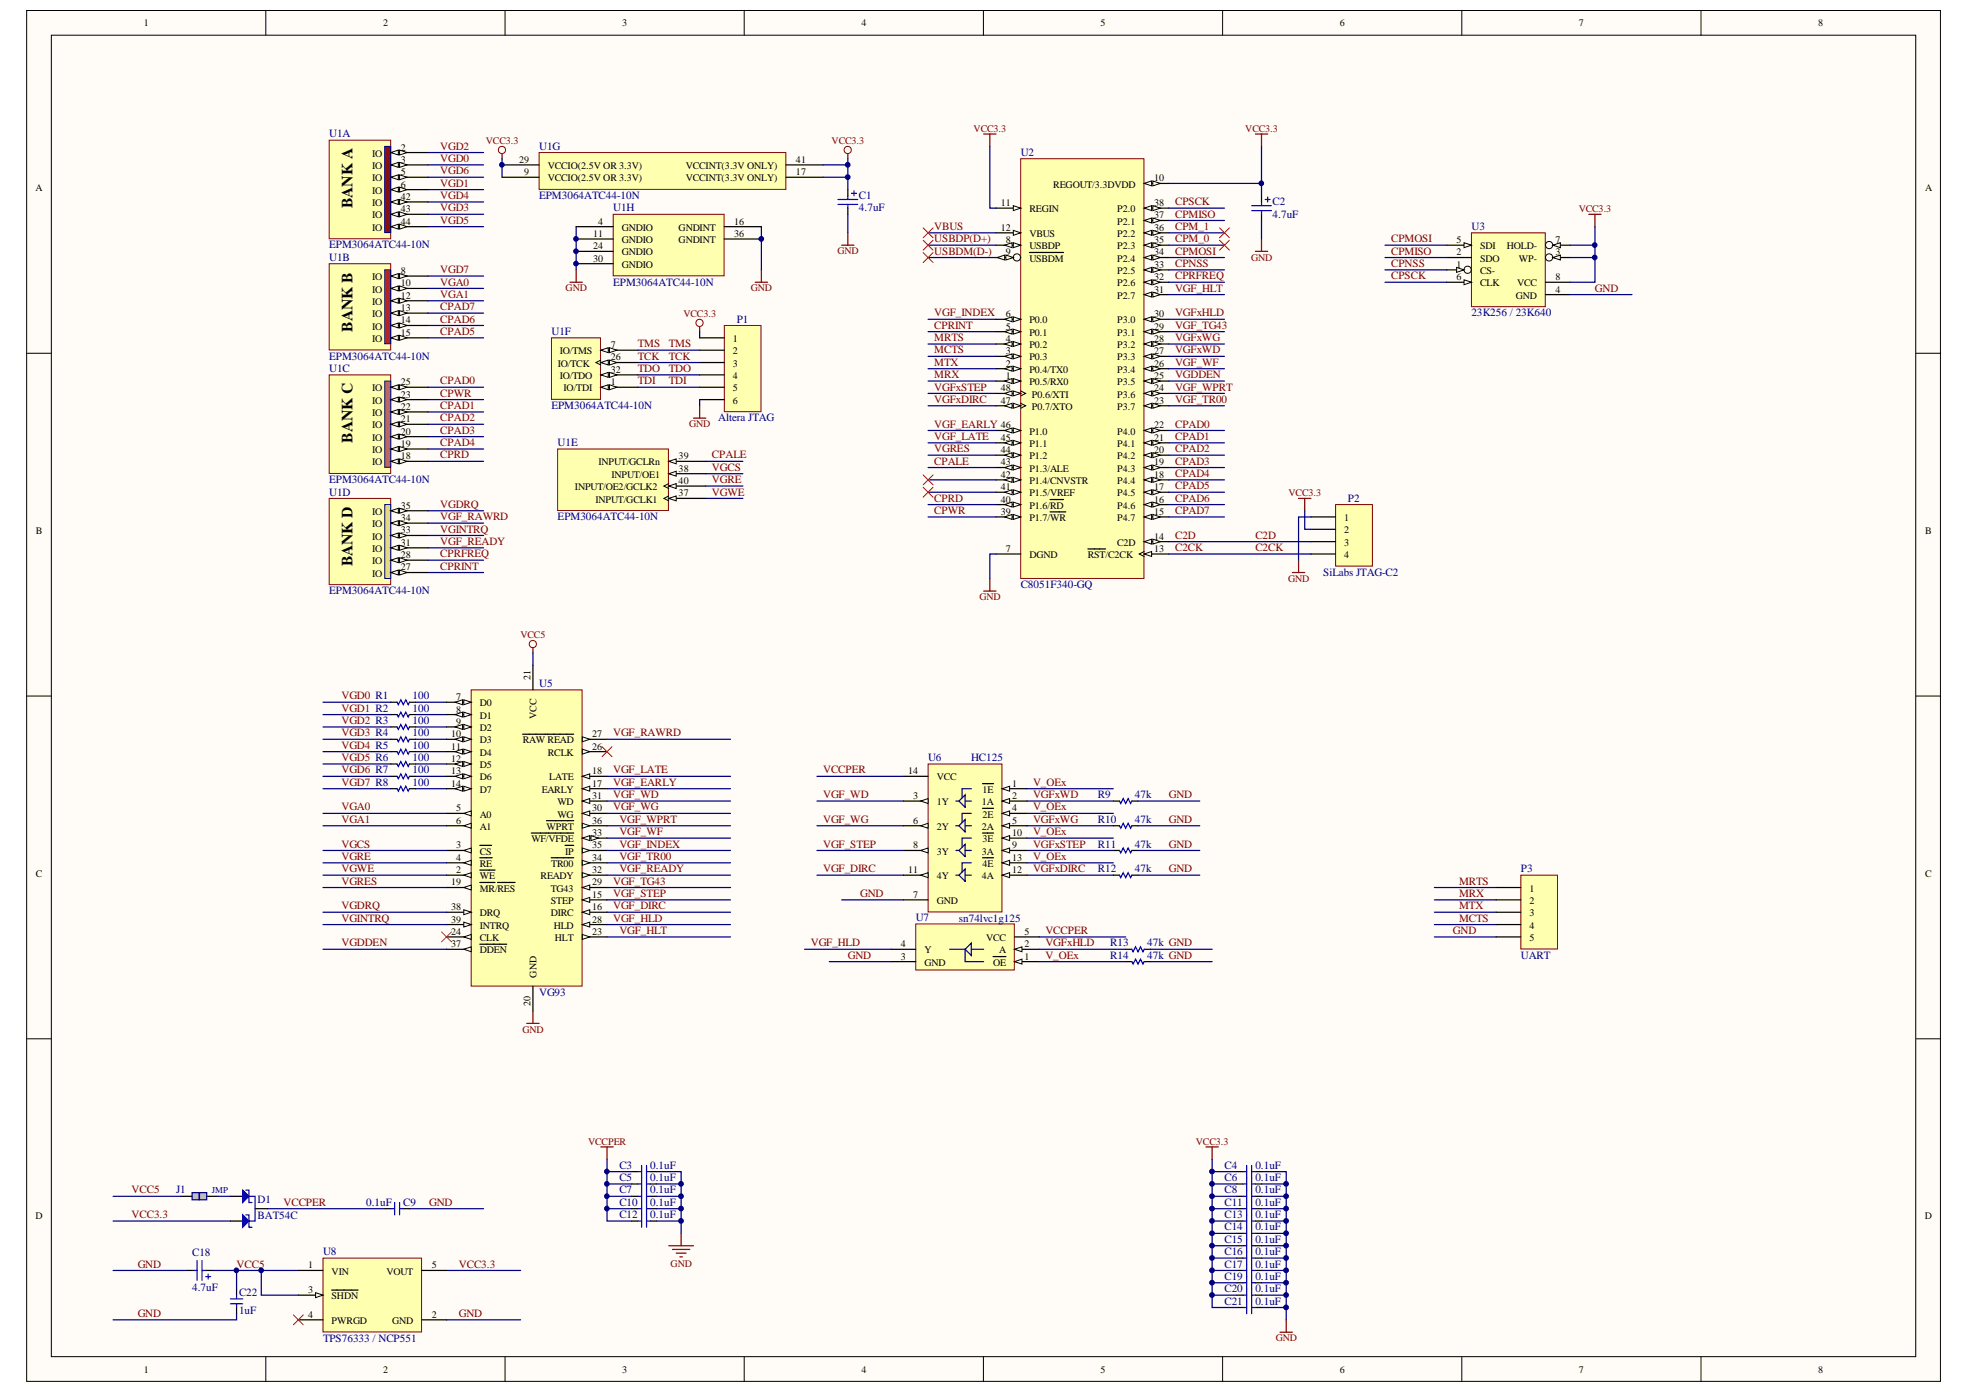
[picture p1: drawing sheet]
# Altium project Wild FDD V1.1.PrjPcb
1 sheet, 48 parts. Net scope: global (net labels, ports and power ports of the same name join across sheets).
Board file: Wild FDD V1.1.PcbDoc

## Sheet Wild FDD V1.1.SchDoc: Digital Key GSM
size A3; Organization: Entire Group; Address1: S.Sosninyh 2v, 88; Address2: Entire Residention; Address3: Kiev; Address4: Ukraine 03148; Revision: 2; SheetNumber: 1; SheetTotal: 2; SheetName: Digital Key; PageSetup: Record=PageOptions|CenterHorizontal=True|CenterVertical=True|PrintScale=0.73|XCorrection=1.00|YCorrection=1.00|PrintKind=0|BorderSize=5000000|LeftOffset=0|BottomOffset=0|Orientation=2|PaperLength=1000|PaperWidth=1000|Scale=100|PaperSource=7|PrintQuality=-4|MediaType=1|DitherType=10|PaperKind=A4|PrintScaleMode=1

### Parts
C1  4.7uF  [CAP_TAN_B]
C2  4.7uF  [CAP_TAN_B]
C3  value 0.1uF  [R1005_CAP]  (hidden comment: CAP)
C4  value 0.1uF  [R1005_CAP]  (hidden comment: CAP)
C5  value 0.1uF  [R1005_CAP]  (hidden comment: CAP)
C6  value 0.1uF  [R1005_CAP]  (hidden comment: CAP)
C7  value 0.1uF  [R1005_CAP]  (hidden comment: CAP)
C8  value 0.1uF  [R1005_CAP]  (hidden comment: CAP)
C9  value 0.1uF  [R1005_CAP]  (hidden comment: CAP)
C10  value 0.1uF  [R1005_CAP]  (hidden comment: CAP)
C11  value 0.1uF  [R1005_CAP]  (hidden comment: CAP)
C12  value 0.1uF  [R1005_CAP]  (hidden comment: CAP)
C13  value 0.1uF  [R1005_CAP]  (hidden comment: CAP)
C14  value 0.1uF  [R1005_CAP]  (hidden comment: CAP)
C15  value 0.1uF  [R1005_CAP]  (hidden comment: CAP)
C16  value 0.1uF  [R1005_CAP]  (hidden comment: CAP)
C17  value 0.1uF  [R1005_CAP]  (hidden comment: CAP)
C18  4.7uF  [CAP_TAN_B]
C19  value 0.1uF  [R1005_CAP]  (hidden comment: CAP)
C20  value 0.1uF  [R1005_CAP]  (hidden comment: CAP)
C21  value 0.1uF  [R1005_CAP]  (hidden comment: CAP)
C22  1uF  [R1608_CAP]
D1  BAT54C  [SOT23-1]
J1  value JMP  [HDR1X2]  (hidden comment: JUMPER)
P1  Altera JTAG  [HDR1X6]
P2  SiLabs JTAG-C2  [HDR1X4]
P3  UART  [HDR1X5]
R1  value 100  [R1608_RES]  (hidden comment: R)
R2  value 100  [R1608_RES]  (hidden comment: R)
R3  value 100  [R1608_RES]  (hidden comment: R)
R4  value 100  [R1608_RES]  (hidden comment: R)
R5  value 100  [R1608_RES]  (hidden comment: R)
R6  value 100  [R1608_RES]  (hidden comment: R)
R7  value 100  [R1608_RES]  (hidden comment: R)
R8  value 100  [R1608_RES]  (hidden comment: R)
R9  value 47k  [R1608_RES]  (hidden comment: R)
R10  value 47k  [R1608_RES]  (hidden comment: R)
R11  value 47k  [R1608_RES]  (hidden comment: R)
R12  value 47k  [R1608_RES]  (hidden comment: R)
R13  value 47k  [R1608_RES]  (hidden comment: R)
R14  value 47k  [R1608_RES]  (hidden comment: R)
U1  EPM3064ATC44-10N  [TQFP44_N]  (parts A,B,C,D,E,F,G,H of 8)
U2  C8051F340-GQ  [TQFP48]
U3  Type: 23K256 / 23K640  [SO8-200]  (hidden comment: FM25CLxx)
U5  VG93  [DIP40_VG93]
U6  HC125  [SO14-150]
U7  sn74lvc1g125  [SOT23-5]
U8  TPS76333 / NCP551  [SOT23-5D]

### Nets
GND: C1.2 C2.2 C3.1 C4.1 C5.1 C6.1 C7.1 C8.1 C9.1 C10.1 C11.1 C12.1 C13.1 C14.1 C15.1 C16.1 C17.1 C18.2 C19.1 C20.1 C21.1 C22.1 P1.6 P2.1 P3.5 R9.1 R10.1 R11.1 R12.1 R13.1 R14.1 U1.4(GNDIO) U1.11(GNDIO) U1.16(GNDINT) U1.24(GNDIO) U1.30(GNDIO) U1.36(GNDINT) U2.7(DGND) U3.4(GND) U5.20(GND) U6.7(GND) U7.3(GND) U8.2(GND)
VCC3.3: C1.1 C2.1 C4.2 C6.2 C8.2 C11.2 C13.2 C14.2 C15.2 C16.2 C17.2 C19.2 C20.2 C21.2 D1.2(A2) P1.1 P2.2 U1.9(VCCIO(2.5V_OR_3.3V)) U1.17(VCCINT(3.3V_ONLY)) U1.29(VCCIO(2.5V_OR_3.3V)) U1.41(VCCINT(3.3V_ONLY)) U2.10(REGOUT/3.3DVDD) U2.11(REGIN) U3.3(WP-) U3.7(HOLD-) U3.8(VCC) U8.5(VOUT)
VCC5: C18.1 C22.2 J1.1(OSC1) U5.21(VCC) U8.1(VIN) U8.3(~{SHDN})
VCCPER: C3.2 C5.2 C7.2 C9.2 C10.2 C12.2 D1.3(K) U6.14(VCC) U7.5(VCC)
C2CK: P2.4 U2.13(~{RST}/C2CK)
C2D: P2.3 U2.14(C2D)
CPAD0: U1.25(IO) U2.22(P4.0)
CPAD1: U1.22(IO) U2.21(P4.1)
CPAD2: U1.21(IO) U2.20(P4.2)
CPAD3: U1.20(IO) U2.19(P4.3)
CPAD4: U1.19(IO) U2.18(P4.4)
CPAD5: U1.15(IO) U2.17(P4.5)
CPAD6: U1.14(IO) U2.16(P4.6)
CPAD7: U1.13(IO) U2.15(P4.7)
CPALE: U1.39(INPUT/GCLRn) U2.43(P1.3/ALE)
CPM_0: U2.35(P2.3)
CPM_1: U2.36(P2.2)
CPMISO: U2.37(P2.1) U3.2(SDO)
CPMOSI: U2.34(P2.4) U3.5(SDI)
CPNSS: U2.33(P2.5) U3.1(CS-)
CPRD: U1.18(IO) U2.40(P1.6/~{RD})
CPRFREQ: U1.28(IO) U2.32(P2.6)
CPRINT: U1.27(IO) U2.5(P0.1)
CPSCK: U2.38(P2.0) U3.6(CLK)
CPWR: U1.23(IO) U2.39(P1.7/~{WR})
MCTS: P3.4 U2.3(P0.3)
MRTS: P3.1 U2.4(P0.2)
MRX: P3.2 U2.1(P0.5/RX0)
MTX: P3.3 U2.2(P0.4/TX0)
TCK: P1.3 U1.26(IO/TCK)
TDI: P1.5 U1.1(IO/TDI)
TDO: P1.4 U1.32(IO/TDO)
TMS: P1.2 U1.7(IO/TMS)
USBDM(D-): U2.9(~{USBDM})
USBDP(D+): U2.8(USBDP)
V_OEx: R14.2 U6.1(~{1E}) U6.4(~{2E}) U6.10(~{3E}) U6.13(~{4E}) U7.1(~{OE})
VBUS: U2.12(VBUS)
VGA0: U1.10(IO) U5.5(A0)
VGA1: U1.12(IO) U5.6(A1)
VGCS: U1.38(INPUT/OE1) U5.3(~{CS})
VGD0: R1.2 U1.3(IO)
VGD1: R2.2 U1.6(IO)
VGD2: R3.2 U1.2(IO)
VGD3: R4.2 U1.43(IO)
VGD4: R5.2 U1.42(IO)
VGD5: R6.2 U1.44(IO)
VGD6: R7.2 U1.5(IO)
VGD7: R8.2 U1.8(IO)
VGDDEN: U2.25(P3.5) U5.37(~{DDEN})
VGDRQ: U1.35(IO) U5.38(DRQ)
VGF_DIRC: U5.16(DIRC) U6.11(4Y)
VGF_EARLY: U2.46(P1.0) U5.17(EARLY)
VGF_HLD: U5.28(HLD) U7.4(Y)
VGF_HLT: U2.31(P2.7) U5.23(HLT)
VGF_INDEX: U2.6(P0.0) U5.35(~{IP})
VGF_LATE: U2.45(P1.1) U5.18(LATE)
VGF_RAWRD: U1.34(IO) U5.27(~{RAW_READ})
VGF_READY: U1.31(IO) U5.32(READY)
VGF_STEP: U5.15(STEP) U6.8(3Y)
VGF_TG43: U2.29(P3.1) U5.29(TG43)
VGF_TR00: U2.23(P3.7) U5.34(~{TR00})
VGF_WD: U5.31(WD) U6.3(1Y)
VGF_WF: U2.26(P3.4) U5.33(~{WF/VFDE})
VGF_WG: U5.30(WG) U6.6(2Y)
VGF_WPRT: U2.24(P3.6) U5.36(~{WPRT})
VGFxDIRC: R12.2 U2.47(P0.7/XTO) U6.12(4A)
VGFxHLD: R13.2 U2.30(P3.0) U7.2(A)
VGFxSTEP: R11.2 U2.48(P0.6/XTI) U6.9(3A)
VGFxWD: R9.2 U2.27(P3.3) U6.2(1A)
VGFxWG: R10.2 U2.28(P3.2) U6.5(2A)
VGINTRQ: U1.33(IO) U5.39(INTRQ)
VGRE: U1.40(INPUT/OE2/GCLK2) U5.4(~{RE})
VGRES: U2.44(P1.2) U5.19(~{MR}/~{RES})
VGWE: U1.37(INPUT/GCLK1) U5.2(~{WE})
NetD1_1: D1.1(A1) J1.2(OSC2)
NetR1_1: R1.1 U5.7(D0)
NetR2_1: R2.1 U5.8(D1)
NetR3_1: R3.1 U5.9(D2)
NetR4_1: R4.1 U5.10(D3)
NetR5_1: R5.1 U5.11(D4)
NetR6_1: R6.1 U5.12(D5)
NetR7_1: R7.1 U5.13(D6)
NetR8_1: R8.1 U5.14(D7)

Not connected (* = marked no-connect by the designer): U2 41(P1.5/VREF)* 42(P1.4/CNVSTR)*; U5 24(CLK)* 26(RCLK)*; U8 4(PWRGD)*
